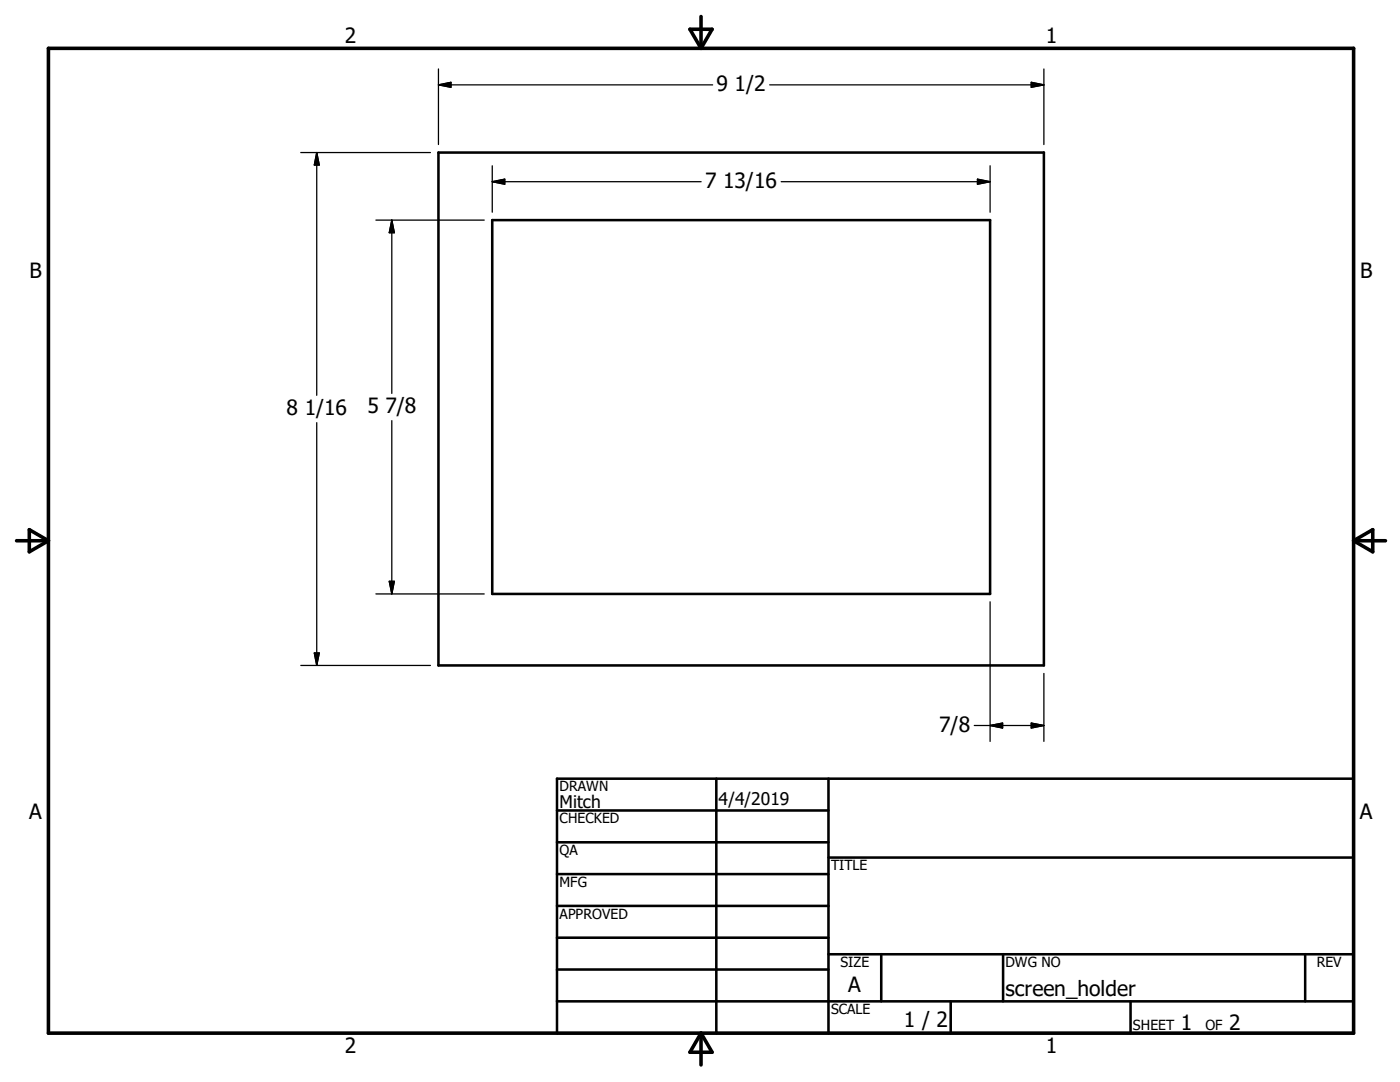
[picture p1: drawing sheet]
<svg xmlns="http://www.w3.org/2000/svg" width="279mm" height="216mm" viewBox="0 0 279 216" stroke-linecap="round" stroke-linejoin="round" font-family="sans-serif">
<g fill="none" stroke="#000" stroke-width=".51">
<path d="M87.5 30.4h120.8v102.4h-120.8zM98.2 43.9h99.4v74.6h-99.4zM111.2 155.4h158.9v50.8h-158.9zM143 155.4v50.8M165.3 155.4v50.8M111.2 161.7h54.1M111.2 168.1h54.1M111.2 174.4h54.1M165.3 171.1h104.8M111.2 180.8h54.1M111.2 187.1h54.1M111.2 193.5h54.1"/>
<path d="M111.2 199.8h158.9M165.3 190.4h104.8M175.9 190.4v9.4M189.7 199.8v6.4M200.2 190.4v9.4M225.6 199.8v6.4M260.5 190.4v9.4"/>
</g>
<path d="M9.7 9.6h260.4v196.6h-260.4zM137.7 5.8h4.4l-2.2 3.8zM139.9 3.3v6.3M3.3 107.9h6.4M5.8 105.7l3.9 2.2-3.9 2.2zM270.1 107.9h6.4M270.1 107.9l3.9-2.2v4.4zM139.9 206.2v6.3M139.9 206.2l2.2 3.8h-4.4z" fill="none" stroke="#000" stroke-width=".71"/>
<g fill="none" stroke="#000" stroke-width=".25">
<path d="M87.5 16.9h54.7M87.5 16.9l2.5-.5v1zM87.5 13.8v15M153.6 16.9h54.7M205.8 16.4l2.5 .5-2.5 .5zM208.3 13.8v15M60 30.4h25.9M63.2 30.4v48.5M63.2 30.4l.5 2.5h-1zM98.2 36.3h41.7M98.2 36.3l2.5-.6v1.1zM98.2 33.1v9.2"/>
<path d="M155.9 36.3h41.7M195.1 35.7l2.5 .6-2.5 .5zM197.6 33.1v9.2M75 43.9h21.6M78.2 43.9v34.6M78.2 43.9l.5 2.5h-1zM63.2 84.3v48.5M78.2 83.9v34.6M75 118.5h21.6M77.7 116h1l-.5 2.5zM60 132.8h25.9M62.7 130.3h1l-.5 2.5z"/>
<path d="M197.6 120.1v27.8M208.3 134.4v13.5M194.4 144.8h13.9M197.6 144.8l2.5-.5v1zM205.8 144.3l2.5 .5-2.5 .5z"/>
</g>
<path d="M87.5 16.9l2.5-.5v1zM205.8 16.4l2.5 .5-2.5 .5zM63.2 30.4l.5 2.5h-1zM98.2 36.3l2.5-.6v1.1zM195.1 35.7l2.5 .6-2.5 .5zM78.2 43.9l.5 2.5h-1zM77.7 116h1l-.5 2.5zM62.7 130.3h1l-.5 2.5zM197.6 144.8l2.5-.5v1zM205.8 144.3l2.5 .5-2.5 .5z" fill="#000" stroke="#000" stroke-width=".25"/>
<g font-size="4.2">
<text x="68.8" y="8.7">2</text>
<text x="208.7" y="8.7">1</text>
<text x="143" y="18.2">9 1/2</text>
<text x="140.7" y="37.5">7 13/16</text>
<text x="5.9" y="55.5">B</text>
<text x="271.4" y="55.5">B</text>
<text x="57.2" y="82.9">8 1/16</text>
<text x="73.3" y="82.5">5 7/8</text>
<text x="187.5" y="146">7/8</text>
<text x="5.8" y="163.4">A</text>
<text x="271.4" y="163.4">A</text>
<text x="169.3" y="197.9">A</text>
<text x="200.7" y="198.7">screen_holder</text>
<text x="180.4" y="205">1 / 2</text>
<text x="235.7" y="205.6">1</text>
<text x="245.3" y="205.6">2</text>
<text x="68.8" y="210.2">2</text>
<text x="208.7" y="210.2">1</text>
</g>
<g font-size="3.5">
<text x="111.7" y="161.2">Mitch</text>
<text x="143.4" y="160.7">4/4/2019</text>
</g>
<g font-size="2.8">
<text x="111.7" y="157.9">DRAWN</text>
<text x="111.7" y="164.3">CHECKED</text>
<text x="111.7" y="170.6">QA</text>
<text x="165.9" y="173.7">TITLE</text>
<text x="111.7" y="177">MFG</text>
<text x="111.7" y="183.3">APPROVED</text>
<text x="167.7" y="193">SIZE</text>
<text x="200.7" y="193">DWG NO</text>
<text x="262.8" y="192.9">REV</text>
<text x="165.9" y="202.4">SCALE</text>
<text x="226.1" y="205.6">SHEET</text>
<text x="240.6" y="205.6">OF</text>
</g>
</svg>
